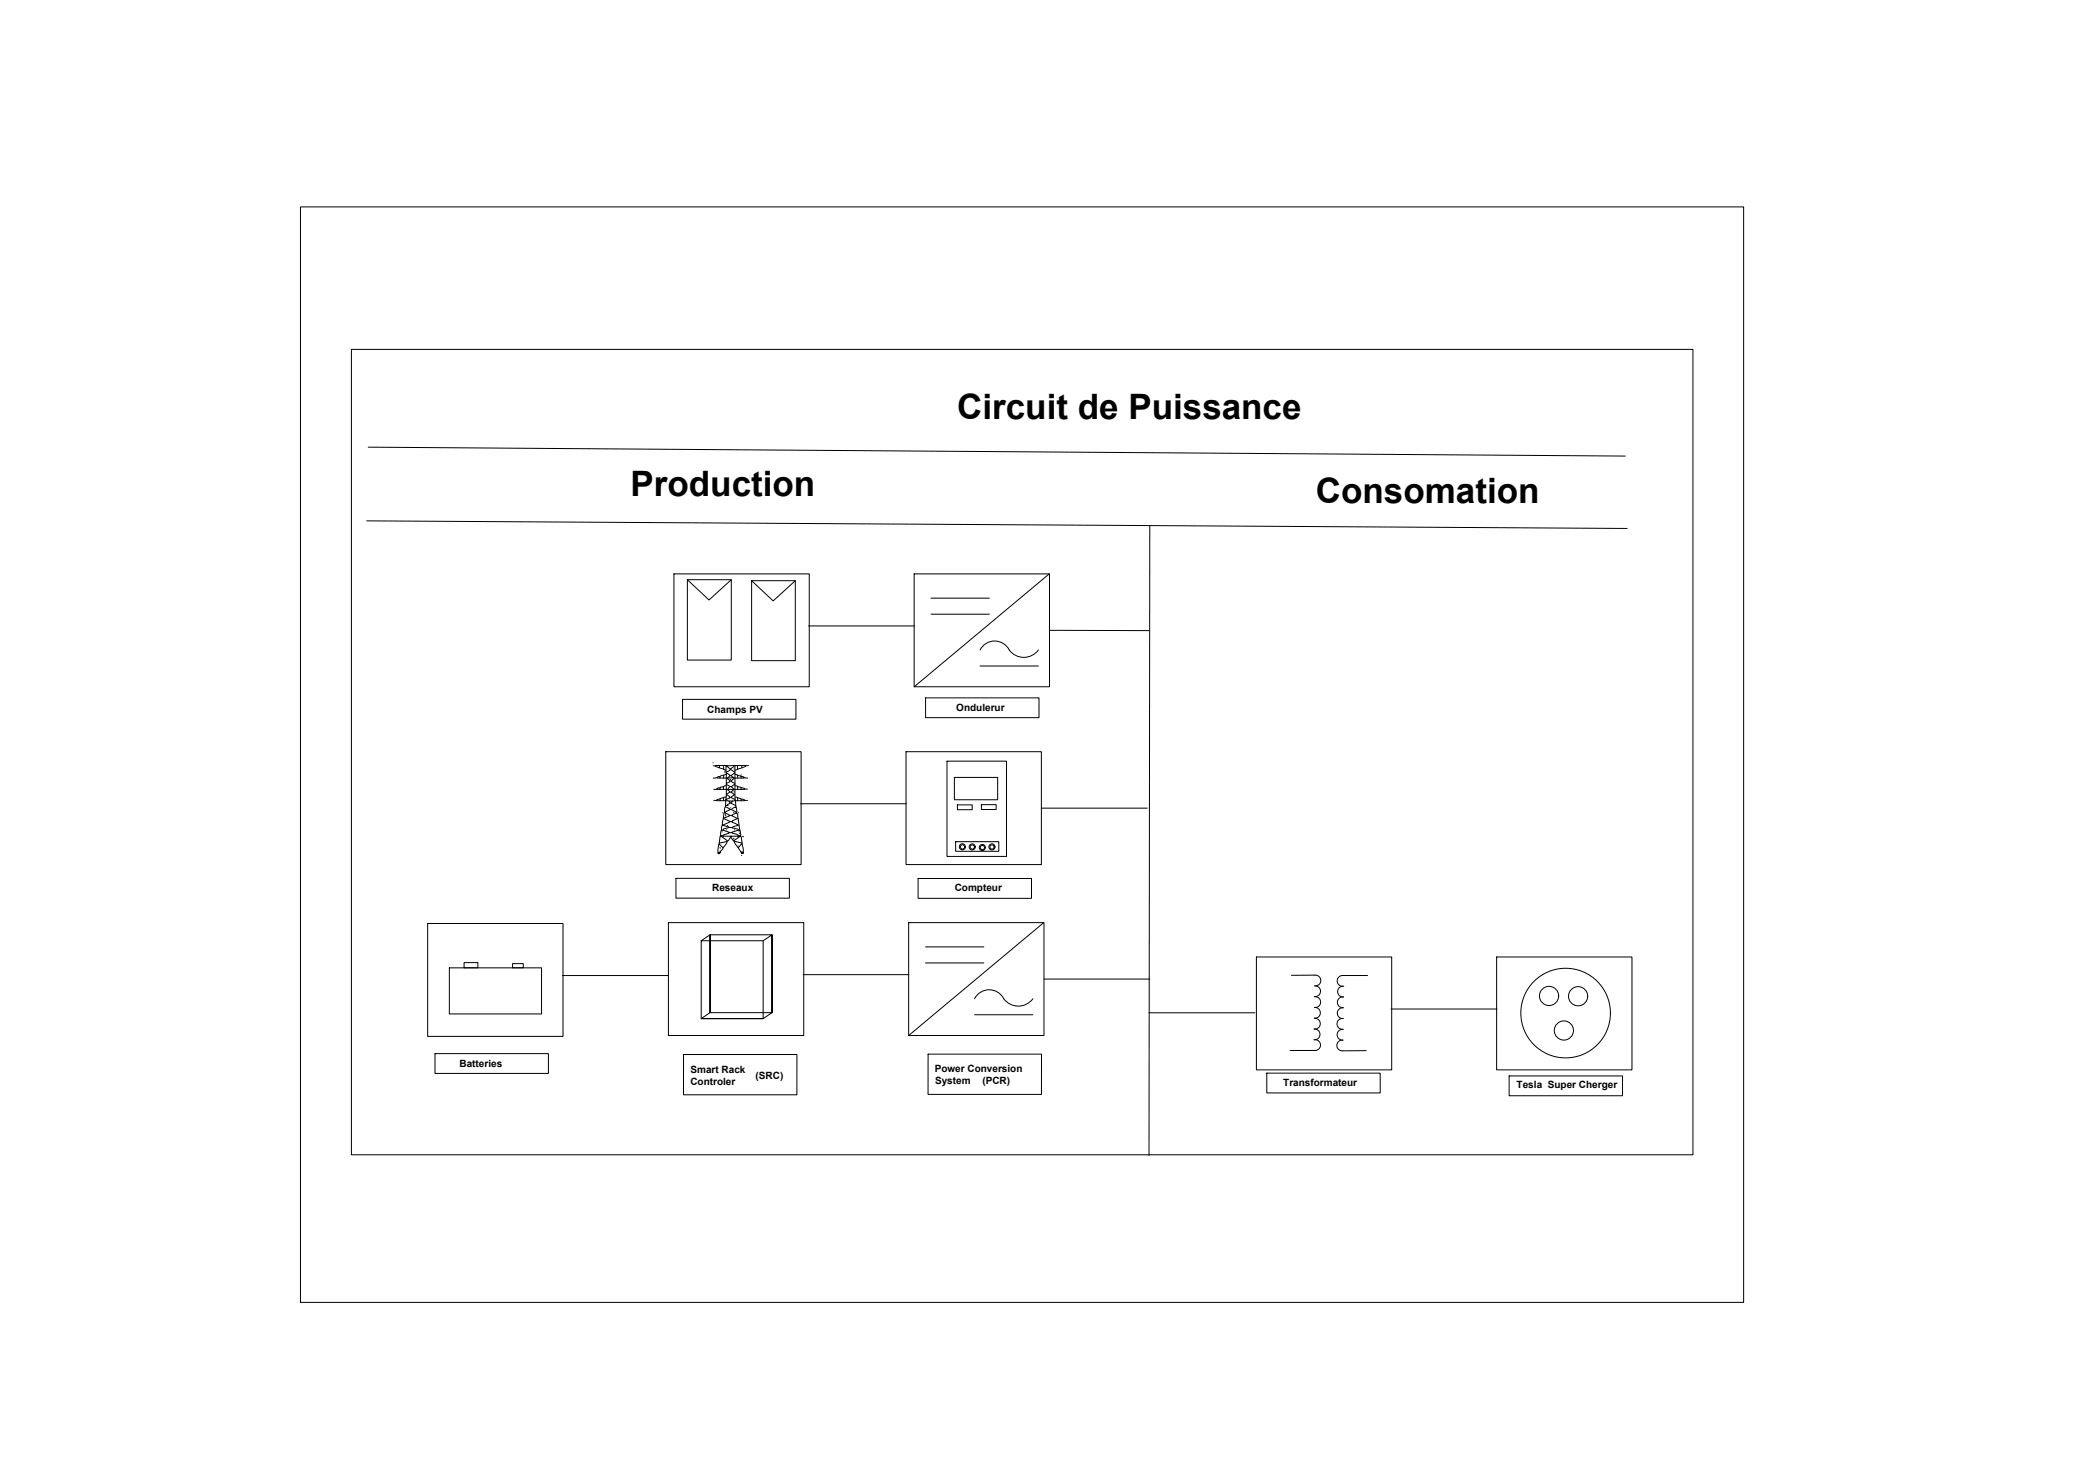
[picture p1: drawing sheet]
<svg xmlns="http://www.w3.org/2000/svg" width="297mm" height="210mm" viewBox="0 0 297 210" stroke-linecap="round" stroke-linejoin="round" font-family="sans-serif">
<!-- layer: 0 -->
<g fill="none" stroke="#000" stroke-width=".14">
<path d="M42.8 29.5h205.6v156h-205.6zM50.1 49.8h191.1v114.6h-191.1zM52.2 74.2l179.6 1.1M52.5 63.7l179 1.2M163.8 74.8l-.1 89.8M96 81.7h19.3v16.1h-19.3zM97.2 99.6h16.2v2.8h-16.2zM97.9 82.5h6.3v11.5h-6.3zM97.9 82.5l3.1 2.9 3.2-2.9M107.1 82.7h6.2v11.4h-6.2zM107.1 82.7l3 2.9 3.2-2.9M115.2 89.1h15.1"/>
<path d="M130.2 81.7h19.3v16.1h-19.3zM131.9 99.4h16.1v2.8h-16.1zM132.6 85.2h8.3M132.6 87.5h8.3M139.6 92.6a2.33 2.33 0 0 1 2.1-1.3 2.33 2.33 0 0 1 2.1 1.3 2.57 2.57 0 0 0 4.1 0M139.6 94.8h8.3M149.5 81.7l-19.3 16.1M149.5 89.8h14.2M94.9 107h19.2v16.1h-19.2zM114 114.5h15.1M129.1 107h19.3v16.1h-19.3zM134.9 108.4h8.5v13.6h-8.5z"/>
<path d="M136 110.7h6.1v3.2h-6.1zM136.1 119.9h6.2v1.3h-6.2zM136.4 114.6h2.1v.7h-2.1zM139.8 114.6h2.1v.7h-2.1zM148.4 115.1h15M60.9 131.5h19.3v16.1h-19.3zM64 137.8h13.2v6.6h-13.2zM66.1 137.1h2v.7h-2zM73 137.2h1.6v.6h-1.6zM80.1 138.9h15.1M95.2 131.4h19.3v16.1h-19.3zM96.3 125.1h16.2v2.8h-16.2z"/>
<path d="M99.9 134h8.8v11.1h-8.8zM99.9 134l1.3-.9v11.1h8.8v-11.1h-8.8v11.1l-1.3 .9h8.8l1.3-.9v-11.1l-1.3 .9M114.4 138.8h15.1M129.5 131.4h19.2v16.1h-19.2zM130.8 125.1h16.2v2.8h-16.2zM131.9 134.8h8.3M131.9 137.1h8.3M148.7 131.4l-19.2 16.1M148.7 139.4h15.1M179 136.3h19.3v16.1h-19.3zM184 138.9h3.3a.77 .77 0 0 1 .9 .7 .77 .77 0 0 1-.9 .8 .77 .77 0 0 1 .8 .8 .77 .77 0 0 1-.8 .7M191.3 138.9h3.5"/>
<path d="M191.4 138.9a.77 .77 0 0 0-.9 .8 .77 .77 0 0 0 .8 .8M213.2 136.3h19.3v16.1h-19.3zM62 150h16.1v2.9h-16.1zM97.4 150.2h16.1v5.7h-16.1zM132.2 150.1h16.2v5.7h-16.2zM138.8 142.2a2.33 2.33 0 0 1 2.1-1.3 2.33 2.33 0 0 1 2.1 1.3 2.57 2.57 0 0 0 4.2 0M138.8 144.5h8.4M163.7 144.2h15.1M180.5 152.8h16.1v2.8h-16.1zM183.8 149.6h3.6M187.3 145a.77 .77 0 0 1 .8 .8 .77 .77 0 0 1-.9 .7 .77 .77 0 0 1 .9 .8 .77 .77 0 0 1-.9 .8M187.3 148.1a.77 .77 0 0 1 .8 .7 .77 .77 0 0 1-.9 .8"/>
<path d="M187.3 141.9a.77 .77 0 0 1 .8 .8 .77 .77 0 0 1-.8 .8 .77 .77 0 0 1 .8 .7 .77 .77 0 0 1-.9 .8M191.4 146.6a.77 .77 0 0 0-.9 .7 .77 .77 0 0 0 .8 .8 .77 .77 0 0 0-.8 .8 .77 .77 0 0 0 .8 .7h3.3M191.4 143.5a.77 .77 0 0 0-.9 .8 .77 .77 0 0 0 .9 .7 .77 .77 0 0 0-.9 .8 .77 .77 0 0 0 .8 .8M191.4 140.4a.77 .77 0 0 0-.8 .8 .77 .77 0 0 0 .8 .8 .77 .77 0 0 0-.9 .7 .77 .77 0 0 0 .9 .8M198.2 143.7h15.1M215 153.2h16.2v2.8h-16.2z"/>
<circle cx="137.1" cy="120.6" r=".43"/>
<circle cx="137.1" cy="120.6" r=".3"/>
<circle cx="138.5" cy="120.6" r=".43"/>
<circle cx="138.5" cy="120.6" r=".3"/>
<circle cx="139.9" cy="120.7" r=".43"/>
<circle cx="140" cy="120.7" r=".3"/>
<circle cx="141.3" cy="120.6" r=".43"/>
<circle cx="141.3" cy="120.6" r=".3"/>
<circle cx="220.7" cy="141.8" r="1.37"/>
<circle cx="222.8" cy="146.7" r="1.37"/>
<circle cx="223" cy="144.3" r="6.4"/>
<circle cx="224.8" cy="141.9" r="1.37"/>
</g>
<!-- layer: R2V -->
<g fill="none" stroke="#000" stroke-width=".14">
<path d="M101.6 108.6h.1M101.6 110.8h.9M101.6 109.1l1.8-.1 .1 1.1M101.7 114h.9M101.7 112.4h1.4l-.1-.4-.4 .1v.3M101.9 109.1l1.2 .5M102.5 109v.3M102.5 112.2h-.3l-.1 .2M102.5 110.6h-.3v.2M102.6 113.8l-.4 .1-.1 .1M102.7 119l1.2-.3v-.2l-.9-.3h-.2l-.3 2 .5 .5v.2l-.3 .3-.2 .3-.2 .1v-.7l.1-.7M102.8 119l.2 .2"/>
<path d="M102.8 118.2l.1-.7 .9 .2 .1 .1h.4l.9 .4M102.9 117.5l.1-.9 .9 .4v.1l-.9 .4M102.9 118.4v.1M103 115.7v.1M103.1 109v.6l.3 .1M103.1 110.4v.4M103.1 113.6v.4M103.3 110h.1M103.3 109.8v.1M103.3 114.7h.3h.1M103.3 116.1l.1 .1M103.3 116h.1"/>
<path d="M103.4 114.9l-.2 .3-.2 1.3 .9-.3v-.1M103.4 113.9l.5-.3 .1-.1-.4-.3h-.1l-.2 1.7 .7 .4-.6 .3-.1 .2 .6 .3h.3M103.4 113.5l-.8 .2v.3l1.3 .1M103.4 111.9l-.4 .1M103.4 109.1l.6 .4 .7-.5-1.2 .1M103.5 111.6l.4-.3 .1-.2-.4-.2 .4-.5-.5-.3v1.6l.7 .3 .4 .4-.4 .4 .5 .4-.5 .2v.2l.5 .3M103.5 109.9l.6-.3 .6 .3M103.5 111.7v1.4l.5-.3M103.5 118.2h.1M103.6 119.8l-1.1 .3M103.6 117.5h.1M103.9 118.5l.4 .1"/>
<path d="M103.9 117.8l-.9 .3v.1M103.9 115.2l.9 .4 .1 .2M103.9 117h.4M104 114.3l-.4 .4M104 112l-.4 .5 .4 .3h.2M104 111.2h.2l.5 .4M104 113.6h.2M104 110.5h.2M104.1 115h.1M104.1 111h.1M104.1 119.1l.4 .7 .7-.5v-.2l-2.2-.1v.2l.6 .5v.3l-.6 .7M104.1 119.2l-.3 .5-.2 .1"/>
<path d="M104.2 114.3v.1M104.2 114.2l.1-.1h-.4l.1 .2h.2l.6 .4M104.3 115.2l.6-.3 .1 .7-.1 .1M104.5 119.4h.1M104.5 115.7h.1M104.5 119.5h.1M104.6 109.5h.1M104.6 112.8h.1M104.6 118.2h.1M104.7 111.9l.4 .1v.4M104.7 111.7l-.5 .4M104.7 110.2h-.2l-.3 .3 .3 .3h-2l.1-.3 .8-.2"/>
<path d="M104.7 113.5l.4 .1v.4M104.7 110.3l.4 .1v.4M105 116.5l-.6 .4-.1 .2 .8 .4M105 113.6l.6 .1v.3M105 109l.1 .6-.4 .1M105.1 112l.5 .1v.3M105.1 110.4l.5 .1v.3M105.1 116.6v-.6l-.1-.2-.8 .3 1 .5 .2 1.6M105.2 119v.1M105.2 115.7v.1M105.3 117.5l-.9 .2-.1 .2M105.3 118.4v.1"/>
<path d="M105.3 118.7h.1M105.4 119l-.1 .2h-.1M105.5 119h.1l-.2-.8-1.1 .3v.1l.7 .2 .6 .4 .1 .9M105.6 110.5l.4 .2M105.6 113.8h.3l.2 .1M105.6 112.2l.5 .1M105.6 110.3v.1M105.7 109v.3M105.8 119.1v.1M105.9 119.1v.1M106.2 109.1l-1.2 .5M106.5 114h-1.8l-.4 .1"/>
<path d="M106.5 112.4h-3.4M106.5 110.8h-1.9l-.4 .5M106.6 109l-.1 .1-1.8-.1v4.6l.1 1.3M102.6 121.4l-.3 .1M102.6 120.7v.1M102.7 121.2l-.1 .1M105.1 120.5h.1M105.6 121.4l-.4-.7 .4-.5h.1l.2 .7v.6h-.3l.1-.2 .2 .1M105.6 121.3h.1M105.6 121.8h.1M105.7 120.2v-.1l-1.1-.3 .6 .9"/>
</g>
<g font-size="5">
<text x="136.4" y="59.7">Circuit de Puissance</text>
<text x="89.8" y="70.6">Production</text>
<text x="187.5" y="71.6">Consomation</text>
</g>
<g font-size="1.4">
<text x="100.8" y="101.5">Champs PV</text>
<text x="136.2" y="101.2">Ondulerur</text>
<text x="101.5" y="126.9">Reseaux</text>
<text x="136" y="126.9">Compteur</text>
<text x="65.5" y="151.9">Batteries</text>
<text x="98.4" y="154.5">Controler</text>
<text x="98.4" y="152.8">Smart Rack</text>
<text x="107.6" y="153.7">(SRC)</text>
<text x="133.2" y="152.7">Power Conversion</text>
<text x="133.2" y="154.4">System</text>
<text x="140" y="154.4">(PCR)</text>
<text x="182.8" y="154.6">Transformateur</text>
<text x="216.1" y="154.9">Tesla Super Cherger</text>
</g>
</svg>
